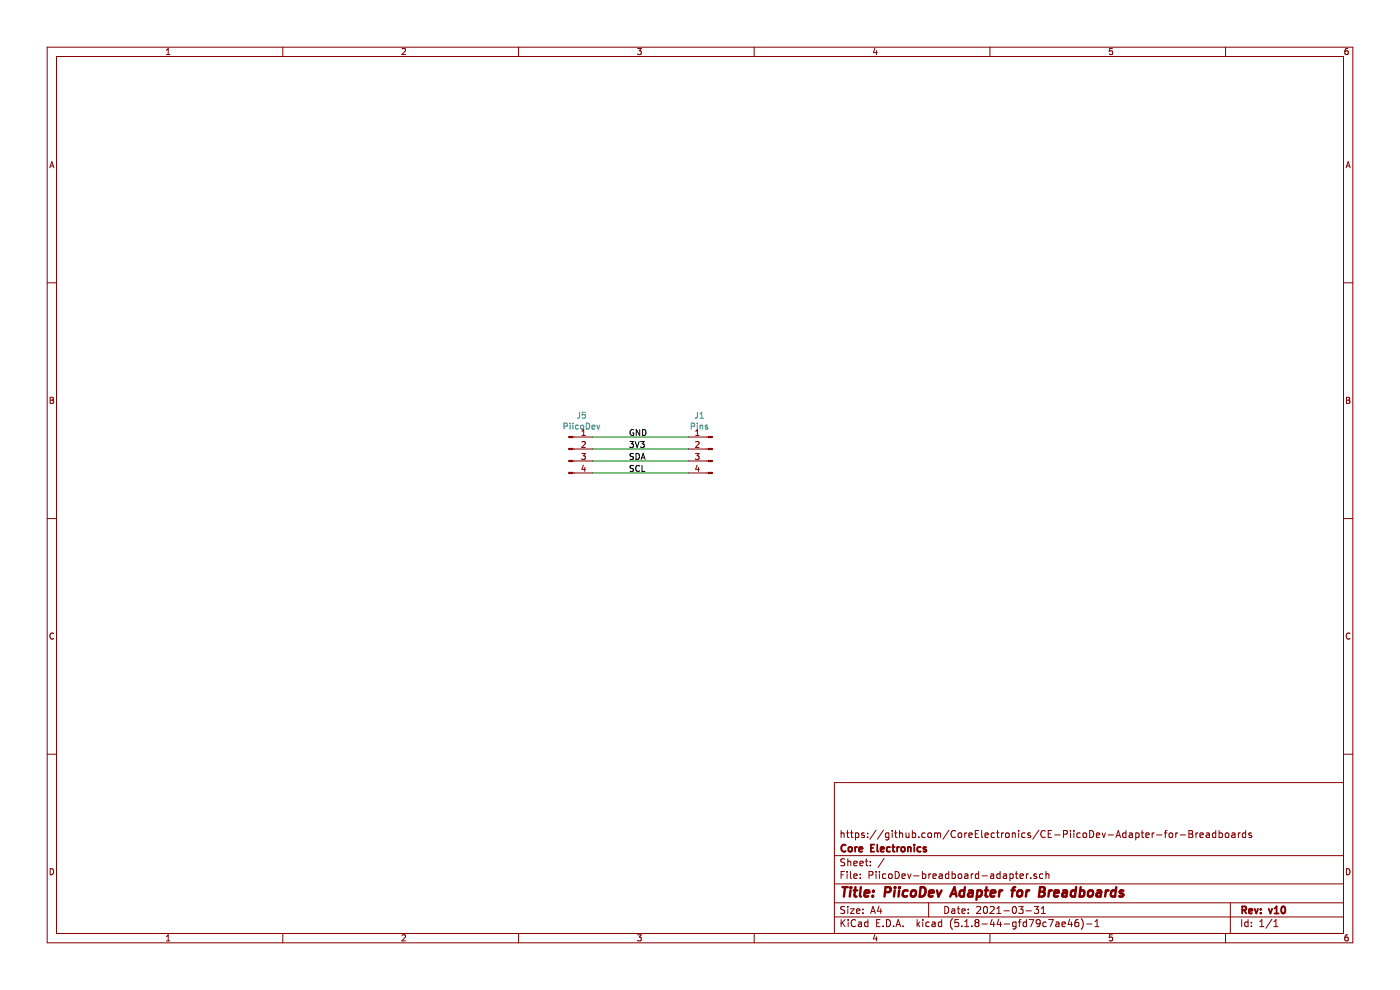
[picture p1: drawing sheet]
EESchema Schematic File Version 4
EELAYER 30 0
EELAYER END
$Descr A4 11693 8268
encoding utf-8
Sheet 1 1
Title "PiicoDev Adapter for Breadboards"
Date "2021-03-31"
Rev "v10"
Comp "Core Electronics"
Comment1 "https://github.com/CoreElectronics/CE-PiicoDev-Adapter-for-Breadboards"
Comment2 ""
Comment3 ""
Comment4 ""
$EndDescr
$Comp
L Connector:Conn_01x04_Male J5
U 1 1
P 4750 3750
F 0 "J5" H 4858 4031 50  0000 C CNN
F 1 "PiicoDev" H 4858 3940 50  0000 C CNN
F 2 "Connector_JST:JST_SH_SM04B-SRSS-TB_1x04-1MP_P1.00mm_Horizontal" H 4750 3750 50  0001 C CNN
F 3 "~" H 4750 3750 50  0001 C CNN
	1    4750 3750
	1    0    0    -1  
$EndComp
Text Label 5250 3650 0    50   ~ 0
GND
Text Label 5250 3750 0    50   ~ 0
3V3
Text Label 5250 3850 0    50   ~ 0
SDA
Text Label 5250 3950 0    50   ~ 0
SCL
$Comp
L Connector:Conn_01x04_Male J1
U 1 1
P 5950 3750
F 0 "J1" H 6058 4031 50  0000 C CNN
F 1 "Pins" H 6058 3940 50  0000 C CNN
F 2 "CoreElectronics_Components:PinHeader_1x04_P2.54mm_Vertical_SMD_Symmetric" H 5950 3750 50  0001 C CNN
F 3 "~" H 5950 3750 50  0001 C CNN
	1    5950 3750
	-1   0    0    -1  
$EndComp
Wire Wire Line
	4950 3650 5750 3650
Wire Wire Line
	5750 3750 4950 3750
Wire Wire Line
	4950 3850 5750 3850
Wire Wire Line
	5750 3950 4950 3950
$EndSCHEMATC
